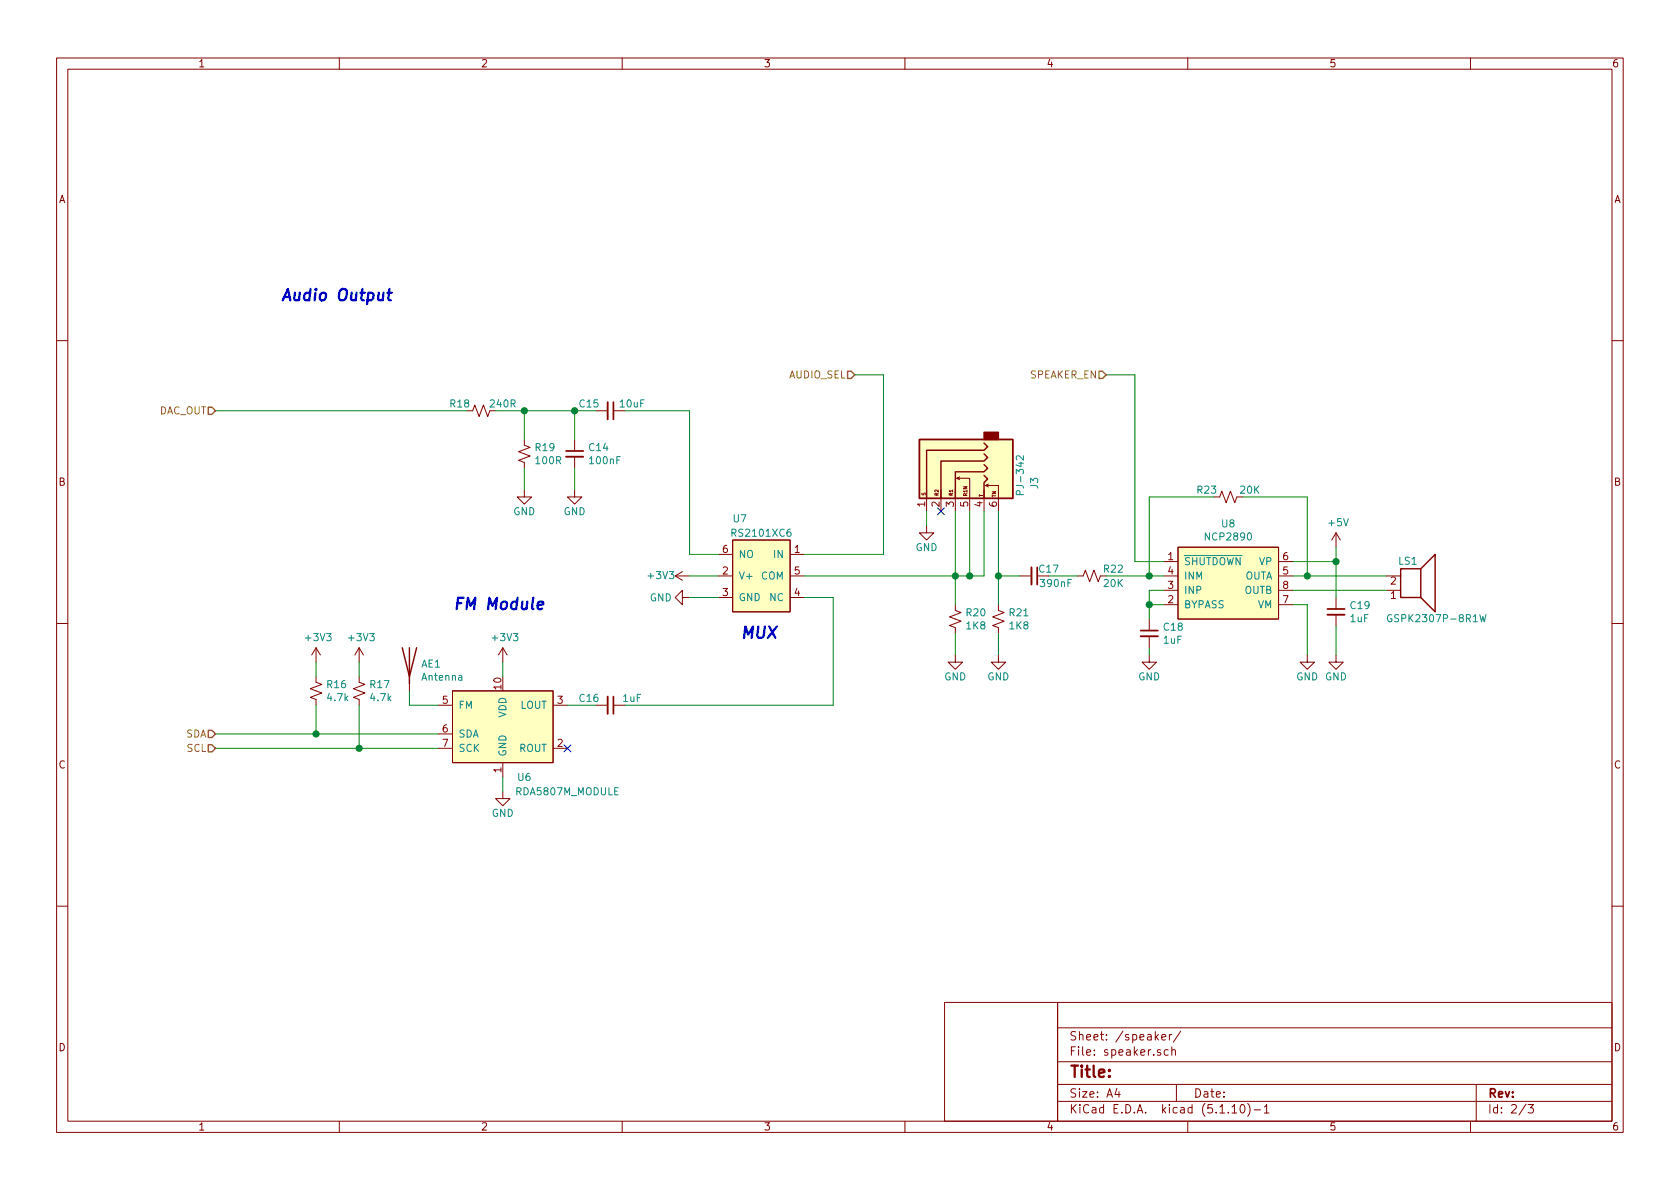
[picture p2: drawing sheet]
<svg xmlns="http://www.w3.org/2000/svg" width="297mm" height="210mm" viewBox="0 0 297 210" stroke-linecap="round" stroke-linejoin="round" font-family="sans-serif">
<g fill="none" stroke="#840000" stroke-width=".18">
<path d="M10 10.3h277v189.9h-277zM12 12.2h273v186.1h-273zM60 10.3v1.9M110 10.3v1.9M160 10.3v1.9M210 10.3v1.9M260 10.3v1.9M10 60.2h2M82.5 72.6h1.1l.3-1 .8 2.1 .8-2.1 .7 2.1 .4-1.1M92.7 77.7v1l1 .4-2 .8 2 .7-2 .8 1 .4v1M101.6 77.7v2.1M105.4 72.6h2"/>
<path d="M108.5 72.6h2M285 60.2h2M92.7 86.6v1.3h1.3l-1.3 1.2-1.3-1.2h1.3M101.6 86.6v1.3h1.3l-1.3 1.2-1.3-1.2h1.3M101.6 80.8v2M127 98h2.5M129.5 95.5h10.2v12.7h-10.2zM139.7 98h2.5M163.8 93v1.2h1.3l-1.3 1.3-1.2-1.3h1.2M163.8 86.6v3.8M166.4 86.6v3.8M168.9 86.6v3.8"/>
<path d="M169.2 84.6l.5 .2M169.7 84.3l-.5 .3h2.2v5.8M174 86.6v3.8M174.2 85.8l.6 .3M174.8 85.6l-.6 .2h2.3v4.6M205.7 99.3h2.6M208.3 96.8h17.8v12.7h-17.8zM214.6 87.9h1l.4-1 .8 2 .8-2 .7 2 .4-1h1M226.1 99.3h2.5M236.2 94.2v2.6M236.2 94.2l-.7 1.3M236.2 94.2l.8 1.3"/>
<path d="M10 110.3h2M55.9 119.6v1l1 .4-2 .8 2 .7-2 .8 1 .4v1M55.9 114.5l-.8 1.3M55.9 114.5v2.6M55.9 114.5l.7 1.3M63.5 119.6v1l1 .4-2 .8 2 .7-2 .8 1 .4v1M63.5 114.5l-.8 1.3M63.5 114.5v2.6M63.5 114.5l.8 1.3M72.4 119.6v2.6M88.9 114.5l-.8 1.3M88.9 114.5v2.6"/>
<path d="M88.9 114.5l.8 1.3M119.4 101.8l1.2 .8M119.4 101.8h2.5M120.6 105.7v-1.3l-1.2 1.3 1.2 1.2v-1.2h1.3M120.6 101.1l-1.2 .7M127 101.8h2.5M127 105.7h2.5M139.7 101.8h2.5M139.7 105.7h2.5M168.9 115.8v1.3h1.3l-1.3 1.3-1.3-1.3h1.3M168.9 106.9v1l1 .4-2 .8 2 .7-2 .8 1 .4v1M176.5 106.9v1l1 .4-2 .8 2 .7-2 .8 1 .4v1"/>
<path d="M176.5 115.8v1.3h1.3l-1.3 1.3-1.2-1.3h1.2M180.3 101.8h2.1M190.5 101.8h1l.4-1 .8 2.1 .7-2.1 .8 2.1 .4-1.1h1M203.2 115.8v1.3h1.3l-1.3 1.3-1.3-1.3h1.3M203.2 109.5v2M203.2 112.5v2M205.7 101.8h2.6M205.7 106.9h2.6M205.7 104.4h2.6M226.1 101.8h2.5M226.1 106.9h2.5M226.1 104.4h2.5"/>
<path d="M231.1 115.8v1.3h1.3l-1.3 1.3-1.2-1.3h1.2M236.2 115.8v1.3h1.3l-1.3 1.3-1.3-1.3h1.3M236.2 105.7v2M236.2 108.7v2M245.1 101.8h2.5M245.1 104.4h2.5M285 110.3h2M77.5 124.7h2.5M77.5 132.3h2.5M77.5 129.8h2.5M80 122.2h17.8v12.7h-17.8zM88.9 139.9v1.3h1.3l-1.3 1.3-1.3-1.3h1.3"/>
<path d="M88.9 134.9v2.5M97.8 124.7h2.5M97.8 132.3h2.5M105.4 124.7h2M108.5 124.7h2M10 160.2h2M167 177.3h20v21h-20zM187 177.3h98v21h-98zM285 160.2h2M60 198.3v1.9M110 198.3v1.9M160 198.3v1.9"/>
<path d="M187 194.8h98M187 191.8h98M187 187.8h98M187 181.8h98M197.5 192.5l-.4 1h1M197.8 193v1M205.4 183.4l.7-.1-.1-.3-.4-.1-.2 .2 .1 .7h.5M206.6 185.7l-.5-.1-.3 .3 .2 .6h.6M206.8 182.9v1M207.2 185.7l.2-.1 .4 .1v.9M207.2 182.9l-.4 .3M207.2 185.1v1.5"/>
<path d="M208 191.8v3M208.8 182.3l-1.3 2M210 198.3v1.9M217.8 195.8l.5-.5v1.5M217.8 196.8h.9M219.5 195.4l.1-.1a.8 .8 0 0 1 .5 .8 .8 .8 0 0 1-.5 .7 1 1 0 0 1-.1-1.4zM220.6 195.1a1.71 1.71 0 0 1 0 2.3M221.7 196.3h1.2M223.5 195.8l.5-.5v1.5M223.5 196.8h.9M260 198.3v1.9M261 191.8v6.5"/>
<path d="M269.8 195.2l-1.2 2M270.2 195.3h.9l-.5 .6 .4 .1v.7l-.2 .1-.6-.1"/>
</g>
<g fill="#ffffc2" stroke="#ffffc2" stroke-width=".18">
<path d="M208.3 96.8h17.8v12.7h-17.8z"/>
<path d="M80 122.2h17.8v12.7h-17.8z"/>
<path d="M162.6 77.7h16.5v10.4h-16.5z"/>
<path d="M129.5 95.5h10.2v12.7h-10.2z"/>
</g>
<path d="M107.4 71.1v3.1M100.1 80.8h3M182.4 100.3v3.1M201.7 112.5h3M234.7 108.7h3M107.4 123.2v3" fill="none" stroke="#840000" stroke-width=".33"/>
<path d="M100.1 79.8h3M108.5 71.1v3.1M183.4 100.3v3.1M201.7 111.5h3M234.7 107.7h3M108.5 123.2v3" fill="none" stroke="#840000" stroke-width=".3"/>
<path d="M162.6 77.7h16.5v10.4h-16.5zM174 78.4l.6 .6-.6 .6h-10.2v8.5M174 84.1l.6 .6-.6 .6v2.8M174 82.2l.6 .6-.6 .6h-5.1v4.7M174 80.3l.6 .6-.6 .6h-7.6v6.6M71.1 114.5l1.3 5.1 1.3-5.1M72.4 114.5v6.4M247.6 100.6h3.6v5.1h-3.6zM251.2 100.6l2.5-2.6v10.2l-2.5-2.5" fill="none" stroke="#840000" stroke-width=".25"/>
<path d="M180.3 87.5v-.6l-.2-.2-.3 .1-.1 .2v.5h1.2M180.9 80.6v.8l-.7-.8h-.2l-.3 .2 .1 .5M246 108.8a.59 .59 0 0 0-.7 .5 .59 .59 0 0 0 .7 .6l.1-.5h-.3M261.6 108.7l.4 1.3 .2-1 .2 1 .3-1.3" fill="none" stroke="#008484" stroke-width=".18"/>
<path d="M174 76.4h2.5v1.3h-2.5z" fill="#840000" stroke="#840000" stroke-width=".25"/>
<g fill="none" stroke="#008400" stroke-width=".18">
<path d="M38.1 72.6h44.4M87.6 72.6h17.8M92.7 72.6v5.1M101.6 72.6v5.1M110.5 72.6h11.4v25.4h5.1M151.1 66.3h5.1v31.7h-14M195.6 66.3h5.1v33h5M92.7 82.8v3.8M101.6 82.8v3.8M163.8 90.4v2.6M168.9 90.4v16.5M171.4 90.4v11.4"/>
<path d="M174 90.4v11.4h-31.8M176.5 90.4v16.5M214.6 87.9h-11.4v13.9M219.7 87.9h11.4v13.9M228.6 99.3h7.6M236.2 96.8v8.9M55.9 117.1v2.5M63.5 117.1v2.5M88.9 117.1v2.5M121.9 101.8h5.1M121.9 105.7h5.1M142.2 105.7h5.1v19h-36.8"/>
<path d="M168.9 112v3.8M176.5 112v3.8M176.5 101.8h3.8M185.4 101.8h5.1M195.6 101.8h10.1M203.2 106.9h2.5M203.2 114.5v1.3M205.7 104.4h-2.5v5.1M228.6 101.8h16.5M228.6 106.9h2.5v8.9M228.6 104.4h16.5M236.2 110.7v5.1"/>
<path d="M38.1 132.3h39.4M38.1 129.8h39.4M55.9 124.7v5.1M63.5 124.7v7.6M72.4 122.2v2.5h5.1M88.9 137.4v2.5M100.3 124.7h5.1"/>
</g>
<path d="M36.8 72h.7l.6 .6-.6 .7h-.7zM149.9 65.7h.6l.6 .6-.6 .6h-.6zM194.3 65.7h.6l.7 .6-.7 .6h-.6zM36.8 129.2h.7l.6 .6-.6 .6h-.7zM36.8 131.7h.7l.6 .6-.6 .7h-.7z" fill="none" stroke="#848400" stroke-width=".25"/>
<path d="M68.5 51.8h.8M68.9 51.1l-.2 1.7v.2l.4 .1M95.1 107l1-.1-.1-.4-.5-.1-.4 .2v1l.2 .1 .6-.1" fill="none" stroke="#0000c2" stroke-width=".41"/>
<g fill="#008400" stroke="#008400" stroke-width=".25">
<circle cx="55.9" cy="129.8" r=".51"/>
<circle cx="231.1" cy="101.8" r=".51"/>
<circle cx="176.5" cy="101.8" r=".51"/>
<circle cx="92.7" cy="72.6" r=".51"/>
<circle cx="203.2" cy="106.9" r=".51"/>
<circle cx="101.6" cy="72.6" r=".51"/>
<circle cx="63.5" cy="132.3" r=".51"/>
<circle cx="203.2" cy="101.8" r=".51"/>
<circle cx="236.2" cy="99.3" r=".51"/>
<circle cx="168.9" cy="101.8" r=".51"/>
<circle cx="171.5" cy="101.8" r=".51"/>
</g>
<path d="M165.8 89.8l1.2 1.2M167 89.8l-1.2 1.2M99.7 131.7l1.2 1.2M100.9 131.7l-1.2 1.2" fill="none" stroke="#000084" stroke-width=".18"/>
<g font-size="2.8" fill="#0000c2">
<text x="49.5" y="53.2">Audio Output</text>
<text x="80" y="107.8">FM Module</text>
<text x="130.8" y="112.9">MUX</text>
</g>
<text font-size="2.8" fill="#840000" x="189" y="190.5">Title:</text>
<g font-size="2.1" fill="#840000">
<text x="189" y="184">Sheet: /speaker/</text>
<text x="189" y="186.7">File: speaker.sch</text>
<text x="189" y="196.9">KiCad E.D.A. kicad (5.1.10)-1</text>
<text x="189" y="194.1">Size: A4</text>
<text x="211" y="194.1">Date:</text>
<text x="263" y="194.1">Rev:</text>
<text x="263" y="196.9">Id: 2/3</text>
</g>
<g font-size="1.8" fill="#840000">
<text x="35" y="11.9">1</text>
<text x="85" y="11.9">2</text>
<text x="135" y="11.9">3</text>
<text x="185" y="11.9">4</text>
<text x="235" y="11.9">5</text>
<text x="285" y="11.9">6</text>
<text x="10.4" y="35.9">A</text>
<text x="285.4" y="35.9">A</text>
<text x="10.4" y="85.9">B</text>
<text x="163.6" y="89.6" transform="rotate(-90 163.6 89.6)">1</text>
<text x="166.1" y="89.6" transform="rotate(-90 166.1 89.6)">2</text>
<text x="168.7" y="89.6" transform="rotate(-90 168.7 89.6)">3</text>
<text x="171.2" y="89.6" transform="rotate(-90 171.2 89.6)">5</text>
<text x="173.7" y="89.6" transform="rotate(-90 173.7 89.6)">4</text>
<text x="176.3" y="89.6" transform="rotate(-90 176.3 89.6)">6</text>
<text x="285.4" y="85.9">B</text>
<text x="127.8" y="101.6">2</text>
<text x="127.8" y="97.8">6</text>
<text x="140.5" y="97.8">1</text>
<text x="140.5" y="101.6">5</text>
<text x="206.5" y="99.1">1</text>
<text x="206.5" y="101.6">4</text>
<text x="226.8" y="101.6">5</text>
<text x="226.8" y="99.1">6</text>
<text x="127.8" y="105.4">3</text>
<text x="140.5" y="105.4">4</text>
<text x="206.5" y="106.7">2</text>
<text x="206.5" y="104.1">3</text>
<text x="226.8" y="106.7">7</text>
<text x="226.8" y="104.1">8</text>
<text x="245.9" y="105.9">1</text>
<text x="245.9" y="103.4">2</text>
<text x="78.3" y="124.5">5</text>
<text x="88.6" y="121.9" transform="rotate(-90 88.6 121.9)">10</text>
<text x="98.6" y="124.5">3</text>
<text x="78.3" y="129.5">6</text>
<text x="10.4" y="135.9">C</text>
<text x="78.3" y="132.1">7</text>
<text x="88.6" y="136.6" transform="rotate(-90 88.6 136.6)">1</text>
<text x="98.6" y="132.1">2</text>
<text x="285.4" y="135.9">C</text>
<text x="10.4" y="185.9">D</text>
<text x="285.4" y="185.9">D</text>
<text x="35" y="199.9">1</text>
<text x="85" y="199.9">2</text>
<text x="135" y="199.9">3</text>
<text x="185" y="199.9">4</text>
<text x="235" y="199.9">5</text>
<text x="285" y="199.9">6</text>
</g>
<g font-size="1.8" fill="#848400">
<text x="139.5" y="66.9">AUDIO_SEL</text>
<text x="182.1" y="66.9">SPEAKER_EN</text>
<text x="28" y="73.3">DAC_OUT</text>
<text x="32.8" y="130.4">SDA</text>
<text x="33" y="133">SCL</text>
</g>
<g font-size="1.8" fill="#008484">
<text x="79.7" y="72.1">R18</text>
<text x="86.8" y="72.1">240R</text>
<text x="102.5" y="72.1">C15</text>
<text x="109.7" y="72.1">10uF</text>
<text x="94.7" y="79.8">R19</text>
<text x="94.8" y="82.1">100R</text>
<text x="104.2" y="79.8">C14</text>
<text x="104.4" y="82.1">100nF</text>
<text x="181" y="86.9" transform="rotate(-90 181 86.9)">PJ-342</text>
<text x="183.6" y="86.4" transform="rotate(-90 183.6 86.4)">J3</text>
<text x="211.7" y="87.3">R23</text>
<text x="219.4" y="87.3">20K</text>
<text x="90.8" y="91.1">GND</text>
<text x="99.6" y="91.1">GND</text>
<text x="129.7" y="92.4">U7</text>
<text x="129.7" y="94.9">RS2101XC6</text>
<text x="213.3" y="95.6">NCP2890</text>
<text x="216.1" y="93.3">U8</text>
<text x="235" y="93.1">+5V</text>
<text x="130.6" y="98.7">NO</text>
<text x="136.9" y="98.7">IN</text>
<text x="161.9" y="97.5">GND</text>
<text x="183.8" y="101.3">C17</text>
<text x="195.2" y="101.3">R22</text>
<text x="209.3" y="99.9">SHUTDOWN</text>
<text x="222.7" y="99.9">VP</text>
<text x="247.3" y="99.9">LS1</text>
<text x="114.8" y="102.4">+3V3</text>
<text x="114.9" y="106.3">GND</text>
<text x="130.6" y="102.5">V+</text>
<text x="130.6" y="106.3">GND</text>
<text x="134.6" y="102.5">COM</text>
<text x="136.1" y="106.3">NC</text>
<text x="184.1" y="103.8">390nF</text>
<text x="195.2" y="103.8">20K</text>
<text x="209.3" y="107.6">BYPASS</text>
<text x="209.3" y="105">INP</text>
<text x="209.3" y="102.5">INM</text>
<text x="220" y="102.5">OUTA</text>
<text x="220" y="105">OUTB</text>
<text x="222.4" y="107.6">VM</text>
<text x="238.8" y="107.7">C19</text>
<text x="54.2" y="113.4">+3V3</text>
<text x="61.8" y="113.4">+3V3</text>
<text x="87.2" y="113.4">+3V3</text>
<text x="170.9" y="109">R20</text>
<text x="170.9" y="111.3">1K8</text>
<text x="178.5" y="109">R21</text>
<text x="178.5" y="111.3">1K8</text>
<text x="205.8" y="113.8">1uF</text>
<text x="205.8" y="111.5">C18</text>
<text x="238.8" y="110">1uF</text>
<text x="246.2" y="110">GSPK2307P-8R1W</text>
<text x="74.5" y="118.1">AE1</text>
<text x="57.9" y="121.7">R16</text>
<text x="58" y="124">4.7k</text>
<text x="65.5" y="121.7">R17</text>
<text x="65.6" y="124">4.7k</text>
<text x="74.7" y="120.4">Antenna</text>
<text x="81" y="125.3">FM</text>
<text x="91.9" y="125.3">LOUT</text>
<text x="102.5" y="124.1">C16</text>
<text x="110.2" y="124.1">1uF</text>
<text x="167" y="120.3">GND</text>
<text x="174.6" y="120.3">GND</text>
<text x="201.2" y="120.3">GND</text>
<text x="229.2" y="120.3">GND GND</text>
<text x="81" y="130.4">SDA</text>
<text x="89.5" y="126.9" transform="rotate(-90 89.5 126.9)">VDD</text>
<text x="81" y="133">SCK</text>
<text x="89.5" y="133.9" transform="rotate(-90 89.5 133.9)">GND</text>
<text x="91.8" y="133">ROUT</text>
<text x="91.4" y="140.6">RDA5807M_MODULE</text>
<text x="91.6" y="138.1">U6</text>
<text x="86.9" y="144.4">GND</text>
</g>
<g font-size=".8" fill="#840000">
<text x="163.7" y="87.6" transform="rotate(-90 163.7 87.6)">S</text>
<text x="165.9" y="87.6" transform="rotate(-90 165.9 87.6)">R2</text>
<text x="168.5" y="87.6" transform="rotate(-90 168.5 87.6)">R1</text>
<text x="171" y="87.7" transform="rotate(-90 171 87.7)">R1N</text>
<text x="173.8" y="87.9" transform="rotate(-90 173.8 87.9)">T</text>
<text x="176.1" y="87.9" transform="rotate(-90 176.1 87.9)">TN</text>
</g>
</svg>
